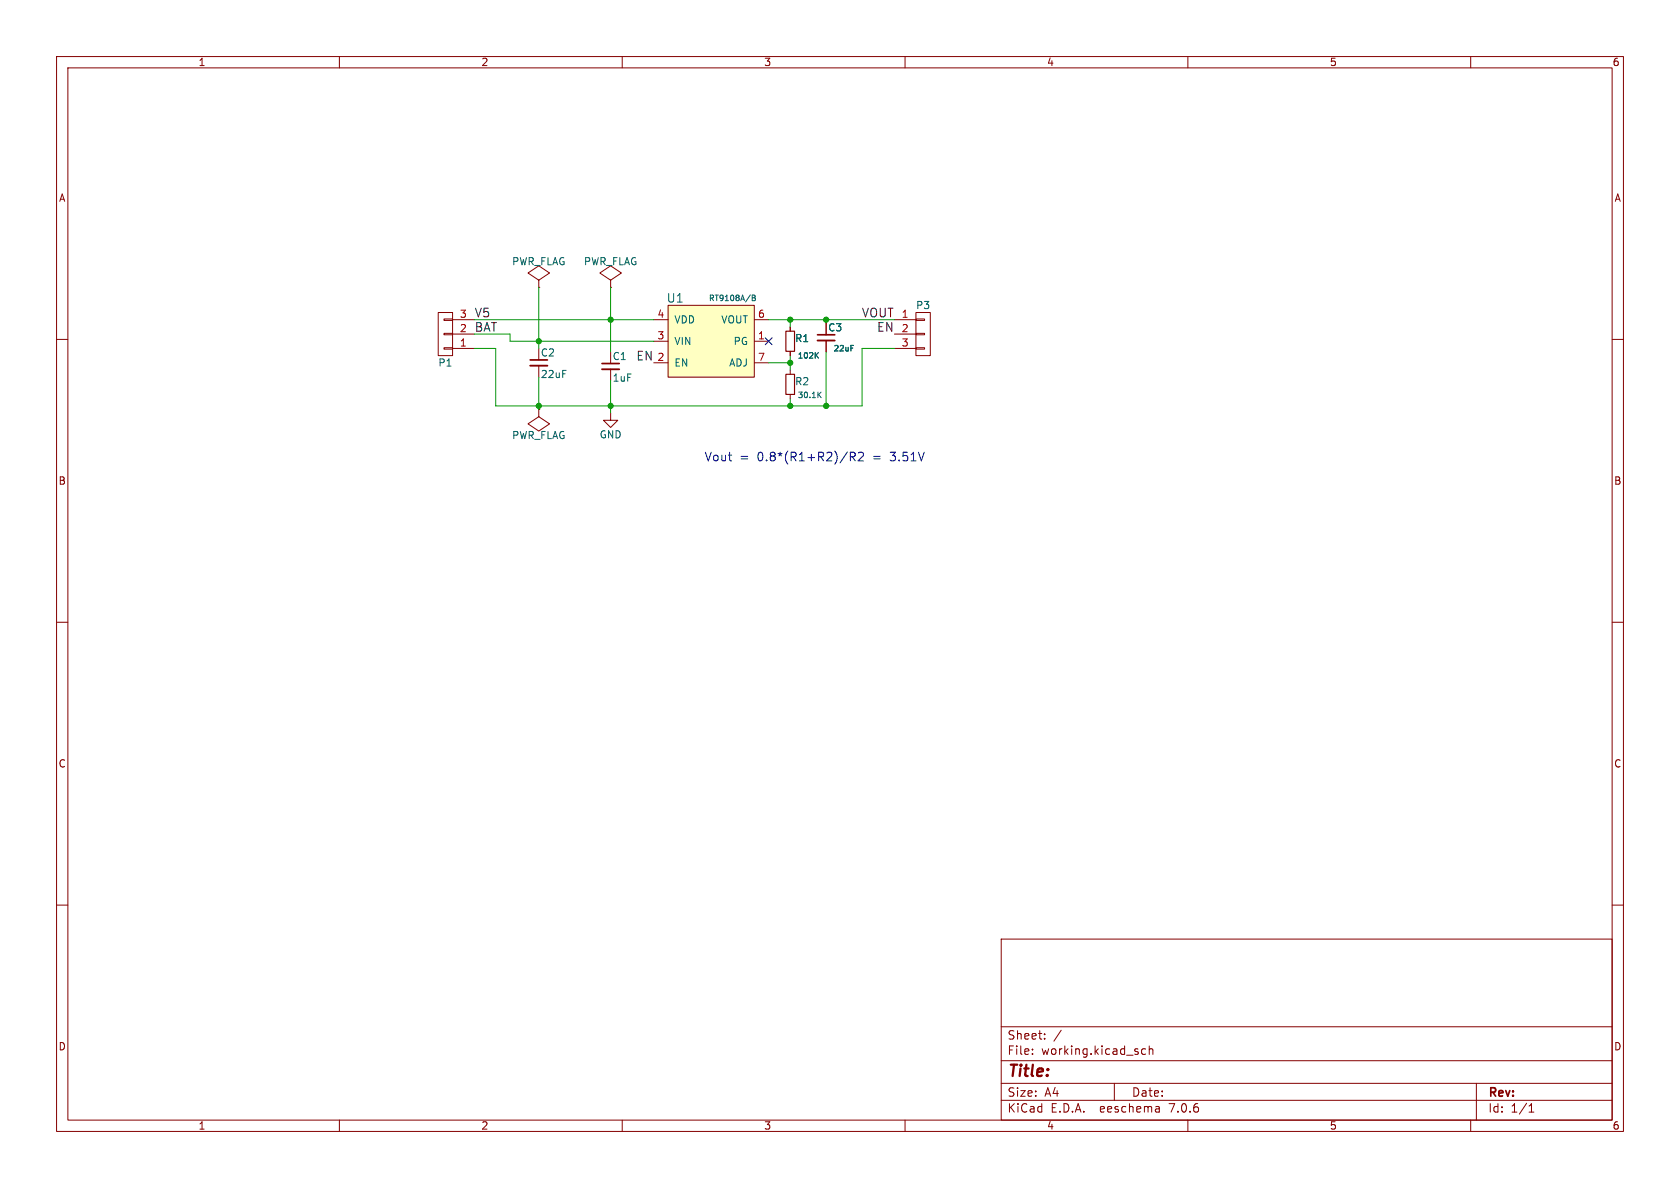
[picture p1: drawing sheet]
(kicad_sch (version 20230121) (generator eeschema)

 (paper "A4")

 (lib_symbols
  (symbol "ldo_3v3-rescue:CONN_01X03" (pin_names (offset 1.016) hide) (in_bom yes) (on_board yes)
   (property "Reference" "P" (at 0 5.08 0) (effects (font (size 1.27 1.27))))
   (property "Value" "CONN_01X03" (at 2.54 0 90) (effects (font (size 1.27 1.27))))
   (property "Footprint" "" (at 0 0 0) (effects (font (size 1.27 1.27))))
   (property "Datasheet" "" (at 0 0 0) (effects (font (size 1.27 1.27))))
   (symbol "CONN_01X03_0_1"
    (rectangle (start -1.27 -2.413) (end 0.254 -2.667) (stroke (width 0) (type solid)) (fill (type none)))
    (rectangle (start -1.27 0.127) (end 0.254 -0.127) (stroke (width 0) (type solid)) (fill (type none)))
    (rectangle (start -1.27 2.667) (end 0.254 2.413) (stroke (width 0) (type solid)) (fill (type none)))
    (rectangle (start -1.27 3.81) (end 1.27 -3.81) (stroke (width 0) (type solid)) (fill (type none))))
   (symbol "CONN_01X03_1_1"
    (pin passive line (at -5.08 2.54 0) (length 3.81) (name "P1" (effects (font (size 1.27 1.27)))) (number "1" (effects (font (size 1.27 1.27)))))
    (pin passive line (at -5.08 0 0) (length 3.81) (name "P2" (effects (font (size 1.27 1.27)))) (number "2" (effects (font (size 1.27 1.27)))))
    (pin passive line (at -5.08 -2.54 0) (length 3.81) (name "P3" (effects (font (size 1.27 1.27)))) (number "3" (effects (font (size 1.27 1.27)))))))
  (symbol "ldo_3v3-rescue:C_Small" (pin_numbers hide) (pin_names (offset 0.254) hide) (in_bom yes) (on_board yes)
   (property "Reference" "C" (at 0.254 1.778 0) (effects (font (size 1.27 1.27)) (justify left)))
   (property "Value" "C_Small" (at 0.254 -2.032 0) (effects (font (size 1.27 1.27)) (justify left)))
   (property "Footprint" "" (at 0 0 0) (effects (font (size 1.27 1.27))))
   (property "Datasheet" "" (at 0 0 0) (effects (font (size 1.27 1.27))))
   (symbol "C_Small_0_1"
    (polyline (pts (xy -1.524 -0.508) (xy 1.524 -0.508)) (stroke (width 0.3302) (type solid)) (fill (type none)))
    (polyline (pts (xy -1.524 0.508) (xy 1.524 0.508)) (stroke (width 0.3048) (type solid)) (fill (type none))))
   (symbol "C_Small_1_1"
    (pin passive line (at 0 2.54 270) (length 2.032) (name "~" (effects (font (size 1.27 1.27)))) (number "1" (effects (font (size 1.27 1.27)))))
    (pin passive line (at 0 -2.54 90) (length 2.032) (name "~" (effects (font (size 1.27 1.27)))) (number "2" (effects (font (size 1.27 1.27)))))))
  (symbol "ldo_3v3-rescue:GND" (power) (pin_names (offset 0)) (in_bom yes) (on_board yes)
   (property "Reference" "#PWR" (at 0 -6.35 0) (effects (font (size 1.27 1.27)) hide))
   (property "Value" "GND" (at 0 -3.81 0) (effects (font (size 1.27 1.27))))
   (property "Footprint" "" (at 0 0 0) (effects (font (size 1.27 1.27))))
   (property "Datasheet" "" (at 0 0 0) (effects (font (size 1.27 1.27))))
   (symbol "GND_0_1"
    (polyline (pts (xy 0 0) (xy 0 -1.27) (xy 1.27 -1.27) (xy 0 -2.54) (xy -1.27 -1.27) (xy 0 -1.27)) (stroke (width 0) (type solid)) (fill (type none))))
   (symbol "GND_1_1"
    (pin power_in line (at 0 0 270) (length 0) hide (name "GND" (effects (font (size 1.27 1.27)))) (number "1" (effects (font (size 1.27 1.27)))))))
  (symbol "ldo_3v3-rescue:PWR_FLAG" (power) (pin_numbers hide) (pin_names (offset 0) hide) (in_bom yes) (on_board yes)
   (property "Reference" "#FLG" (at 0 2.413 0) (effects (font (size 1.27 1.27)) hide))
   (property "Value" "PWR_FLAG" (at 0 4.572 0) (effects (font (size 1.27 1.27))))
   (property "Footprint" "" (at 0 0 0) (effects (font (size 1.27 1.27))))
   (property "Datasheet" "" (at 0 0 0) (effects (font (size 1.27 1.27))))
   (symbol "PWR_FLAG_0_0"
    (pin power_out line (at 0 0 90) (length 0) (name "pwr" (effects (font (size 1.27 1.27)))) (number "1" (effects (font (size 1.27 1.27))))))
   (symbol "PWR_FLAG_0_1"
    (polyline (pts (xy 0 0) (xy 0 1.27) (xy -1.905 2.54) (xy 0 3.81) (xy 1.905 2.54) (xy 0 1.27)) (stroke (width 0) (type solid)) (fill (type none)))))
  (symbol "ldo_3v3-rescue:RT9108A/B" (pin_names (offset 1.016)) (in_bom yes) (on_board yes)
   (property "Reference" "U" (at -6.35 7.62 0) (effects (font (size 1.524 1.524))))
   (property "Value" "RT9108A/B" (at 3.81 7.62 0) (effects (font (size 0.9906 0.9906))))
   (property "Footprint" "" (at 0 0 0) (effects (font (size 1.524 1.524))))
   (property "Datasheet" "" (at 0 0 0) (effects (font (size 1.524 1.524))))
   (symbol "RT9108A/B_0_1"
    (rectangle (start -7.62 6.35) (end 7.62 -6.35) (stroke (width 0) (type solid)) (fill (type background))))
   (symbol "RT9108A/B_1_1"
    (pin open_collector line (at 10.16 0 180) (length 2.54) (name "PG" (effects (font (size 1.27 1.27)))) (number "1" (effects (font (size 1.27 1.27)))))
    (pin input line (at -10.16 -3.81 0) (length 2.54) (name "EN" (effects (font (size 1.27 1.27)))) (number "2" (effects (font (size 1.27 1.27)))))
    (pin power_in line (at -10.16 0 0) (length 2.54) (name "VIN" (effects (font (size 1.27 1.27)))) (number "3" (effects (font (size 1.27 1.27)))))
    (pin power_in line (at -10.16 3.81 0) (length 2.54) (name "VDD" (effects (font (size 1.27 1.27)))) (number "4" (effects (font (size 1.27 1.27)))))
    (pin no_connect line (at -2.54 -8.89 90) (length 2.54) hide (name "NC" (effects (font (size 1.27 1.27)))) (number "5" (effects (font (size 1.27 1.27)))))
    (pin power_out line (at 10.16 3.81 180) (length 2.54) (name "VOUT" (effects (font (size 1.27 1.27)))) (number "6" (effects (font (size 1.27 1.27)))))
    (pin input line (at 10.16 -3.81 180) (length 2.54) (name "ADJ" (effects (font (size 1.27 1.27)))) (number "7" (effects (font (size 1.27 1.27)))))
    (pin power_in line (at 0 -8.89 90) (length 2.54) hide (name "GND" (effects (font (size 1.27 1.27)))) (number "8" (effects (font (size 1.27 1.27)))))
    (pin power_in line (at 2.54 -8.89 90) (length 2.54) hide (name "GND" (effects (font (size 1.27 1.27)))) (number "9" (effects (font (size 1.27 1.27)))))))
  (symbol "ldo_3v3-rescue:R_Small" (pin_numbers hide) (pin_names (offset 0.254) hide) (in_bom yes) (on_board yes)
   (property "Reference" "R" (at 0.762 0.508 0) (effects (font (size 1.27 1.27)) (justify left)))
   (property "Value" "R_Small" (at 0.762 -1.016 0) (effects (font (size 1.27 1.27)) (justify left)))
   (property "Footprint" "" (at 0 0 0) (effects (font (size 1.27 1.27))))
   (property "Datasheet" "" (at 0 0 0) (effects (font (size 1.27 1.27))))
   (symbol "R_Small_0_1"
    (rectangle (start -0.762 1.778) (end 0.762 -1.778) (stroke (width 0.2032) (type solid)) (fill (type none))))
   (symbol "R_Small_1_1"
    (pin passive line (at 0 2.54 270) (length 0.762) (name "~" (effects (font (size 1.27 1.27)))) (number "1" (effects (font (size 1.27 1.27)))))
    (pin passive line (at 0 -2.54 90) (length 0.762) (name "~" (effects (font (size 1.27 1.27)))) (number "2" (effects (font (size 1.27 1.27))))))))

 (junction (at 107.95 56.515) (diameter 0) (color 0 0 0 0))
 (junction (at 95.25 71.755) (diameter 0) (color 0 0 0 0))
 (junction (at 107.95 71.755) (diameter 0) (color 0 0 0 0))
 (junction (at 146.05 56.515) (diameter 0) (color 0 0 0 0))
 (junction (at 139.7 56.515) (diameter 0) (color 0 0 0 0))
 (junction (at 139.7 71.755) (diameter 0) (color 0 0 0 0))
 (junction (at 95.25 60.325) (diameter 0) (color 0 0 0 0))
 (junction (at 139.7 64.135) (diameter 0) (color 0 0 0 0))
 (junction (at 146.05 71.755) (diameter 0) (color 0 0 0 0))

 (no_connect (at 135.89 60.325))

 (wire (pts (xy 107.95 71.755) (xy 139.7 71.755)) (stroke (width 0) (type default)))
 (wire (pts (xy 107.95 50.8) (xy 107.95 56.515)) (stroke (width 0) (type default)))
 (wire (pts (xy 83.82 61.595) (xy 87.63 61.595)) (stroke (width 0) (type default)))
 (wire (pts (xy 90.17 60.325) (xy 90.17 59.055)) (stroke (width 0) (type default)))
 (wire (pts (xy 139.7 64.135) (xy 139.7 65.405)) (stroke (width 0) (type default)))
 (wire (pts (xy 95.25 60.325) (xy 115.57 60.325)) (stroke (width 0) (type default)))
 (wire (pts (xy 107.95 56.515) (xy 115.57 56.515)) (stroke (width 0) (type default)))
 (wire (pts (xy 107.95 56.515) (xy 107.95 62.23)) (stroke (width 0) (type default)))
 (wire (pts (xy 139.7 71.755) (xy 139.7 70.485)) (stroke (width 0) (type default)))
 (wire (pts (xy 146.05 71.755) (xy 152.4 71.755)) (stroke (width 0) (type default)))
 (wire (pts (xy 95.25 71.755) (xy 107.95 71.755)) (stroke (width 0) (type default)))
 (wire (pts (xy 107.95 67.31) (xy 107.95 71.755)) (stroke (width 0) (type default)))
 (wire (pts (xy 135.89 64.135) (xy 139.7 64.135)) (stroke (width 0) (type default)))
 (wire (pts (xy 139.7 57.785) (xy 139.7 56.515)) (stroke (width 0) (type default)))
 (wire (pts (xy 95.25 66.675) (xy 95.25 71.755)) (stroke (width 0) (type default)))
 (wire (pts (xy 146.05 57.15) (xy 146.05 56.515)) (stroke (width 0) (type default)))
 (wire (pts (xy 158.115 61.595) (xy 152.4 61.595)) (stroke (width 0) (type default)))
 (wire (pts (xy 139.7 71.755) (xy 146.05 71.755)) (stroke (width 0) (type default)))
 (wire (pts (xy 95.25 60.325) (xy 95.25 61.595)) (stroke (width 0) (type default)))
 (wire (pts (xy 87.63 71.755) (xy 95.25 71.755)) (stroke (width 0) (type default)))
 (wire (pts (xy 146.05 56.515) (xy 158.115 56.515)) (stroke (width 0) (type default)))
 (wire (pts (xy 152.4 61.595) (xy 152.4 71.755)) (stroke (width 0) (type default)))
 (wire (pts (xy 95.25 50.8) (xy 95.25 60.325)) (stroke (width 0) (type default)))
 (wire (pts (xy 139.7 62.865) (xy 139.7 64.135)) (stroke (width 0) (type default)))
 (wire (pts (xy 146.05 71.755) (xy 146.05 62.23)) (stroke (width 0) (type default)))
 (wire (pts (xy 139.7 56.515) (xy 146.05 56.515)) (stroke (width 0) (type default)))
 (wire (pts (xy 90.17 60.325) (xy 95.25 60.325)) (stroke (width 0) (type default)))
 (wire (pts (xy 83.82 56.515) (xy 107.95 56.515)) (stroke (width 0) (type default)))
 (wire (pts (xy 135.89 56.515) (xy 139.7 56.515)) (stroke (width 0) (type default)))
 (wire (pts (xy 95.25 71.755) (xy 95.25 72.39)) (stroke (width 0) (type default)))
 (wire (pts (xy 87.63 61.595) (xy 87.63 71.755)) (stroke (width 0) (type default)))
 (wire (pts (xy 90.17 59.055) (xy 83.82 59.055)) (stroke (width 0) (type default)))
 (wire (pts (xy 107.95 71.755) (xy 107.95 73.025)) (stroke (width 0) (type default)))

 (text "Vout = 0.8*(R1+R2)/R2 = 3.51V" (at 124.46 81.915 0) (effects (font (size 1.524 1.524)) (justify left bottom)))

 (label "V5" (at 83.82 56.515 0) (effects (font (size 1.524 1.524)) (justify left bottom)))
 (label "BAT" (at 83.82 59.055 0) (effects (font (size 1.524 1.524)) (justify left bottom)))
 (label "EN" (at 158.115 59.055 180) (effects (font (size 1.524 1.524)) (justify right bottom)))
 (label "EN" (at 115.57 64.135 180) (effects (font (size 1.524 1.524)) (justify right bottom)))
 (label "VOUT" (at 158.115 56.515 180) (effects (font (size 1.524 1.524)) (justify right bottom)))

 (symbol (lib_id "ldo_3v3-rescue:RT9108A/B") (at 125.73 60.325 0) (unit 1) (in_bom yes) (on_board yes) (dnp no)
  (property "Reference" "U1" (at 119.38 52.705 0) (effects (font (size 1.524 1.524))))
  (property "Value" "RT9108A/B" (at 129.54 52.705 0) (effects (font (size 0.9906 0.9906))))
  (property "Footprint" "Housings_SOIC:SOIC-8-1EP_3.9x4.9mm_Pitch1.27mm" (at 125.73 60.325 0) (effects (font (size 1.524 1.524)) hide))
  (property "Datasheet" "" (at 125.73 60.325 0) (effects (font (size 1.524 1.524)))) (pin "1") (pin "2") (pin "3") (pin "4") (pin "5") (pin "6") (pin "7") (pin "8") (pin "9"))

 (symbol (lib_id "ldo_3v3-rescue:PWR_FLAG") (at 107.95 50.8 0) (unit 1) (in_bom yes) (on_board yes) (dnp no)
  (property "Reference" "#FLG01" (at 107.95 48.387 0) (effects (font (size 1.27 1.27)) hide))
  (property "Value" "PWR_FLAG" (at 107.95 46.228 0) (effects (font (size 1.27 1.27))))
  (property "Footprint" "" (at 107.95 50.8 0) (effects (font (size 1.27 1.27))))
  (property "Datasheet" "" (at 107.95 50.8 0) (effects (font (size 1.27 1.27)))) (pin "1"))

 (symbol (lib_id "ldo_3v3-rescue:CONN_01X03") (at 163.195 59.055 0) (unit 1) (in_bom yes) (on_board yes) (dnp no)
  (property "Reference" "P3" (at 163.195 53.975 0) (effects (font (size 1.27 1.27))))
  (property "Value" "CONN_01X01" (at 165.735 59.055 90) (effects (font (size 1.27 1.27)) hide))
  (property "Footprint" "Pin_Headers:Pin_Header_Straight_1x03" (at 163.195 59.055 0) (effects (font (size 1.27 1.27)) hide))
  (property "Datasheet" "" (at 163.195 59.055 0) (effects (font (size 1.27 1.27)))) (pin "1") (pin "2") (pin "3"))

 (symbol (lib_id "ldo_3v3-rescue:C_Small") (at 107.95 64.77 0) (unit 1) (in_bom yes) (on_board yes) (dnp no)
  (property "Reference" "C1" (at 108.204 62.992 0) (effects (font (size 1.27 1.27)) (justify left)))
  (property "Value" "1uF" (at 108.204 66.802 0) (effects (font (size 1.27 1.27)) (justify left)))
  (property "Footprint" "Capacitors_SMD:C_0402" (at 107.95 64.77 0) (effects (font (size 1.27 1.27)) hide))
  (property "Datasheet" "" (at 107.95 64.77 0) (effects (font (size 1.27 1.27)))) (pin "1") (pin "2"))

 (symbol (lib_id "ldo_3v3-rescue:GND") (at 107.95 73.025 0) (unit 1) (in_bom yes) (on_board yes) (dnp no)
  (property "Reference" "#PWR02" (at 107.95 79.375 0) (effects (font (size 1.27 1.27)) hide))
  (property "Value" "GND" (at 107.95 76.835 0) (effects (font (size 1.27 1.27))))
  (property "Footprint" "" (at 107.95 73.025 0) (effects (font (size 1.27 1.27))))
  (property "Datasheet" "" (at 107.95 73.025 0) (effects (font (size 1.27 1.27)))) (pin "1"))

 (symbol (lib_id "ldo_3v3-rescue:C_Small") (at 95.25 64.135 0) (unit 1) (in_bom yes) (on_board yes) (dnp no)
  (property "Reference" "C2" (at 95.504 62.357 0) (effects (font (size 1.27 1.27)) (justify left)))
  (property "Value" "22uF" (at 95.504 66.167 0) (effects (font (size 1.27 1.27)) (justify left)))
  (property "Footprint" "Capacitors_SMD:C_0805" (at 95.25 64.135 0) (effects (font (size 1.27 1.27)) hide))
  (property "Datasheet" "" (at 95.25 64.135 0) (effects (font (size 1.27 1.27)))) (pin "1") (pin "2"))

 (symbol (lib_id "ldo_3v3-rescue:R_Small") (at 139.7 67.945 0) (unit 1) (in_bom yes) (on_board yes) (dnp no)
  (property "Reference" "R2" (at 140.462 67.437 0) (effects (font (size 1.27 1.27)) (justify left)))
  (property "Value" "30.1K" (at 140.97 69.85 0) (effects (font (size 0.9906 0.9906)) (justify left)))
  (property "Footprint" "Resistors_SMD:R_0402" (at 139.7 67.945 0) (effects (font (size 1.27 1.27)) hide))
  (property "Datasheet" "" (at 139.7 67.945 0) (effects (font (size 1.27 1.27)))) (pin "1") (pin "2"))

 (symbol (lib_id "ldo_3v3-rescue:C_Small") (at 146.05 59.69 0) (unit 1) (in_bom yes) (on_board yes) (dnp no)
  (property "Reference" "C3" (at 146.304 57.912 0) (effects (font (size 1.27 1.27)) (justify left)))
  (property "Value" "22uF" (at 147.32 61.595 0) (effects (font (size 0.9906 0.9906)) (justify left)))
  (property "Footprint" "Capacitors_SMD:C_0805" (at 146.05 59.69 0) (effects (font (size 1.27 1.27)) hide))
  (property "Datasheet" "" (at 146.05 59.69 0) (effects (font (size 1.27 1.27)))) (pin "1") (pin "2"))

 (symbol (lib_id "ldo_3v3-rescue:R_Small") (at 139.7 60.325 0) (unit 1) (in_bom yes) (on_board yes) (dnp no)
  (property "Reference" "R1" (at 140.462 59.817 0) (effects (font (size 1.27 1.27)) (justify left)))
  (property "Value" "102K" (at 140.97 62.865 0) (effects (font (size 0.9906 0.9906)) (justify left)))
  (property "Footprint" "Resistors_SMD:R_0402" (at 139.7 60.325 0) (effects (font (size 1.27 1.27)) hide))
  (property "Datasheet" "" (at 139.7 60.325 0) (effects (font (size 1.27 1.27)))) (pin "1") (pin "2"))

 (symbol (lib_id "ldo_3v3-rescue:PWR_FLAG") (at 95.25 72.39 0) (mirror x) (unit 1) (in_bom yes) (on_board yes) (dnp no)
  (property "Reference" "#FLG03" (at 95.25 74.803 0) (effects (font (size 1.27 1.27)) hide))
  (property "Value" "PWR_FLAG" (at 95.25 76.962 0) (effects (font (size 1.27 1.27))))
  (property "Footprint" "" (at 95.25 72.39 0) (effects (font (size 1.27 1.27))))
  (property "Datasheet" "" (at 95.25 72.39 0) (effects (font (size 1.27 1.27)))) (pin "1"))

 (symbol (lib_id "ldo_3v3-rescue:PWR_FLAG") (at 95.25 50.8 0) (unit 1) (in_bom yes) (on_board yes) (dnp no)
  (property "Reference" "#FLG04" (at 95.25 48.387 0) (effects (font (size 1.27 1.27)) hide))
  (property "Value" "PWR_FLAG" (at 95.25 46.228 0) (effects (font (size 1.27 1.27))))
  (property "Footprint" "" (at 95.25 50.8 0) (effects (font (size 1.27 1.27))))
  (property "Datasheet" "" (at 95.25 50.8 0) (effects (font (size 1.27 1.27)))) (pin "1"))

 (symbol (lib_id "ldo_3v3-rescue:CONN_01X03") (at 78.74 59.055 180) (unit 1) (in_bom yes) (on_board yes) (dnp no)
  (property "Reference" "P1" (at 78.74 64.135 0) (effects (font (size 1.27 1.27))))
  (property "Value" "CONN_01X01" (at 76.2 59.055 90) (effects (font (size 1.27 1.27)) hide))
  (property "Footprint" "Pin_Headers:Pin_Header_Straight_1x03" (at 78.74 59.055 0) (effects (font (size 1.27 1.27)) hide))
  (property "Datasheet" "" (at 78.74 59.055 0) (effects (font (size 1.27 1.27)))) (pin "1") (pin "2") (pin "3"))

 (sheet_instances (path "" (page "1"))))
